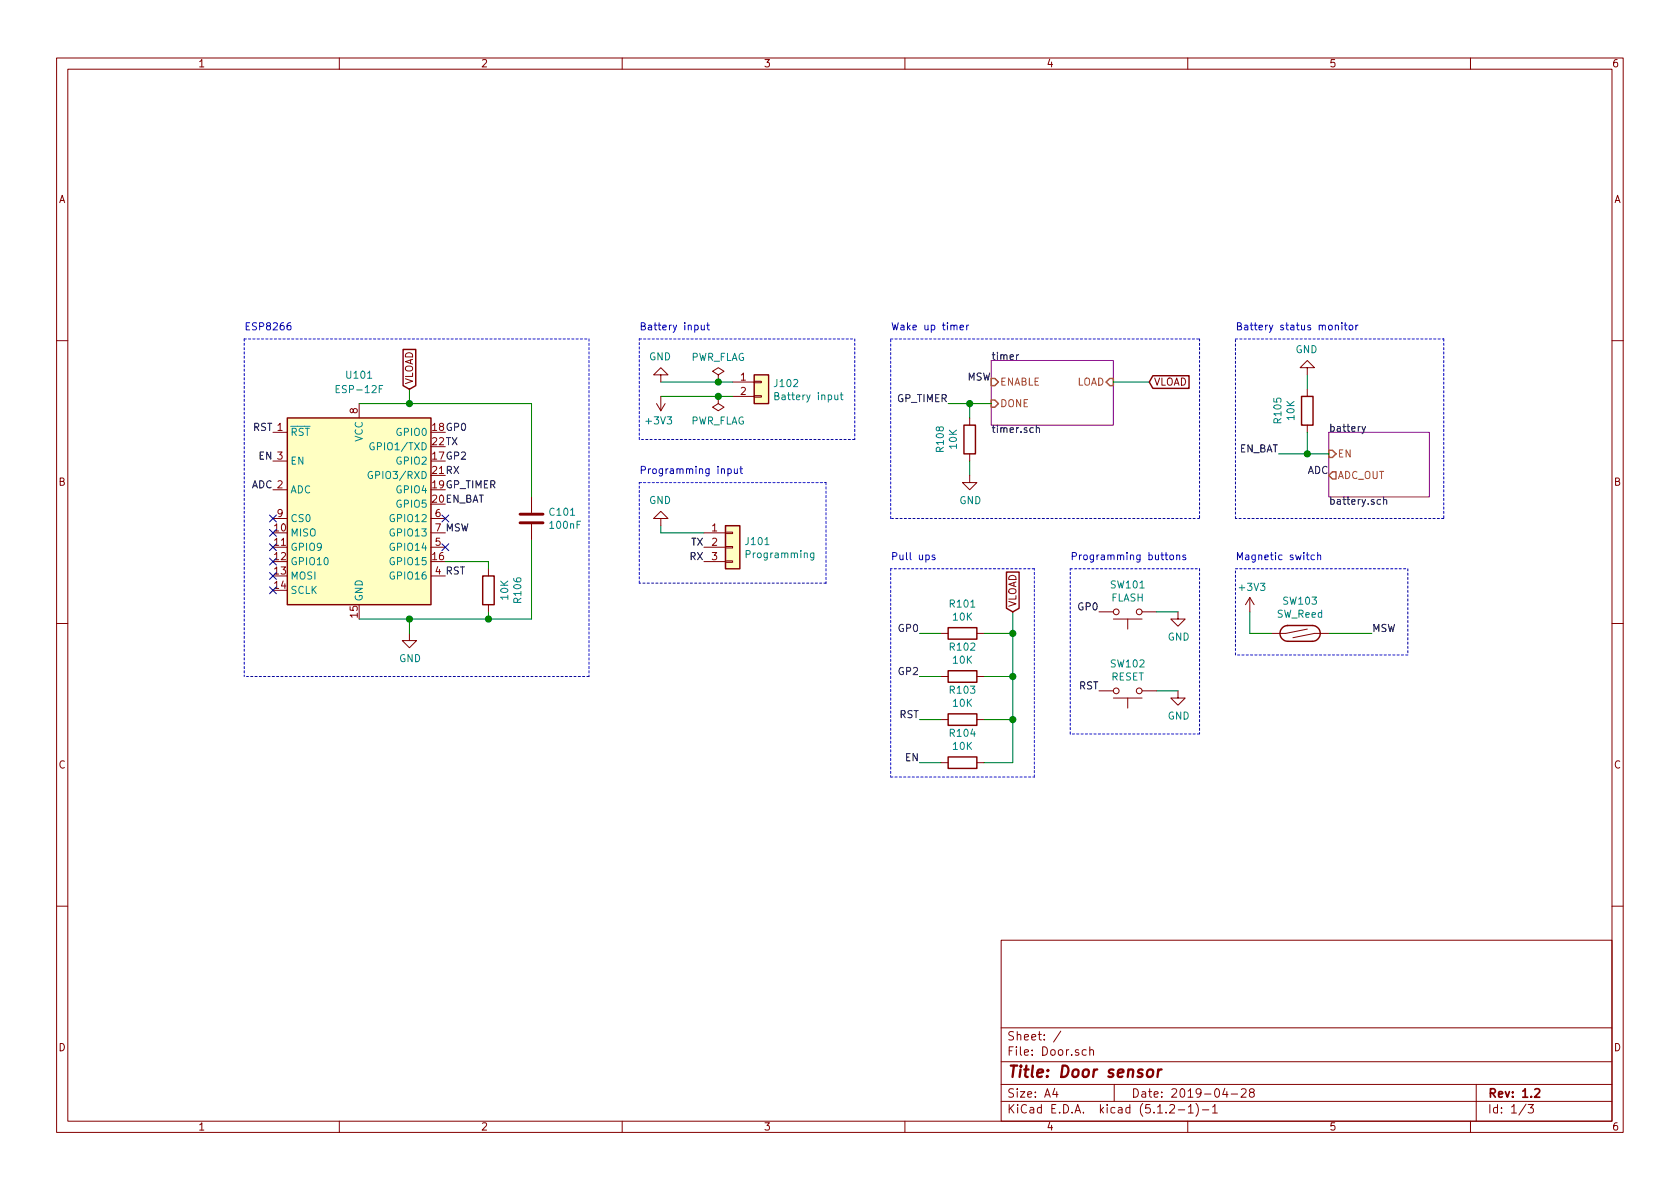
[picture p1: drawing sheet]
EESchema Schematic File Version 4
LIBS:Door-cache
EELAYER 29 0
EELAYER END
$Descr A4 11693 8268
encoding utf-8
Sheet 1 3
Title "Door sensor"
Date "2019-04-28"
Rev "1.2"
Comp ""
Comment1 ""
Comment2 ""
Comment3 ""
Comment4 ""
$EndDescr
$Sheet
S 9250 3000 700  450 
U 5CB299D3
F0 "battery" 50
F1 "battery.sch" 50
F2 "ADC_OUT" O L 9250 3300 50 
F3 "EN" I L 9250 3150 50 
$EndSheet
$Comp
L RF_Module:ESP-12F U101
U 1 1
P 2500 3600
F 0 "U101" H 2500 4600 50  0000 C CNN
F 1 "ESP-12F" H 2500 4500 50  0000 C CNN
F 2 "RF_Module:ESP-12E" H 2500 3600 50  0001 C CNN
F 3 "http://wiki.ai-thinker.com/_media/esp8266/esp8266_series_modules_user_manual_v1.1.pdf" H 2150 3700 50  0001 C CNN
	1    2500 3600
	1    0    0    -1  
$EndComp
$Comp
L Connector_Generic:Conn_01x03 J101
U 1 1
P 5100 3800
F 0 "J101" H 5180 3842 50  0000 L CNN
F 1 "Programming" H 5180 3751 50  0000 L CNN
F 2 "Connector_PinHeader_2.54mm:PinHeader_1x03_P2.54mm_Vertical" H 5100 3800 50  0001 C CNN
F 3 "~" H 5100 3800 50  0001 C CNN
	1    5100 3800
	1    0    0    -1  
$EndComp
Text Label 3100 3100 0    50   ~ 0
TX
Text Label 3100 3300 0    50   ~ 0
RX
Text Label 4900 3800 2    50   ~ 0
TX
Text Label 3100 3000 0    50   ~ 0
GP0
Text Label 3100 3200 0    50   ~ 0
GP2
Wire Wire Line
	2500 2800 2850 2800
$Comp
L power:GND #PWR0102
U 1 1
P 2850 4400
F 0 "#PWR0102" H 2850 4150 50  0001 C CNN
F 1 "GND" H 2855 4227 50  0000 C CNN
F 2 "" H 2850 4400 50  0001 C CNN
F 3 "" H 2850 4400 50  0001 C CNN
	1    2850 4400
	1    0    0    -1  
$EndComp
Wire Wire Line
	2500 4300 2850 4300
$Comp
L Device:R R101
U 1 1
P 6700 4400
F 0 "R101" V 6493 4400 50  0000 C CNN
F 1 "10K" V 6584 4400 50  0000 C CNN
F 2 "Resistor_SMD:R_0805_2012Metric" V 6630 4400 50  0001 C CNN
F 3 "~" H 6700 4400 50  0001 C CNN
	1    6700 4400
	0    1    1    0   
$EndComp
Wire Wire Line
	6850 4400 7050 4400
Wire Wire Line
	7050 4400 7050 4250
Wire Wire Line
	6550 4400 6400 4400
Text Label 6400 4400 2    50   ~ 0
GP0
$Comp
L Device:R R102
U 1 1
P 6700 4700
F 0 "R102" V 6493 4700 50  0000 C CNN
F 1 "10K" V 6584 4700 50  0000 C CNN
F 2 "Resistor_SMD:R_0805_2012Metric" V 6630 4700 50  0001 C CNN
F 3 "~" H 6700 4700 50  0001 C CNN
	1    6700 4700
	0    1    1    0   
$EndComp
Wire Wire Line
	6850 4700 7050 4700
Wire Wire Line
	7050 4700 7050 4400
Connection ~ 7050 4400
Wire Wire Line
	6550 4700 6400 4700
Text Label 6400 4700 2    50   ~ 0
GP2
$Comp
L Device:R R105
U 1 1
P 9100 2850
F 0 "R105" V 8893 2850 50  0000 C CNN
F 1 "10K" V 8984 2850 50  0000 C CNN
F 2 "Resistor_SMD:R_0805_2012Metric" V 9030 2850 50  0001 C CNN
F 3 "~" H 9100 2850 50  0001 C CNN
	1    9100 2850
	1    0    0    -1  
$EndComp
$Comp
L Connector_Generic:Conn_01x02 J102
U 1 1
P 5300 2650
F 0 "J102" H 5380 2642 50  0000 L CNN
F 1 "Battery input" H 5380 2551 50  0000 L CNN
F 2 "ViktorStiskala:PH_MPT_0,5_2-2,54" H 5300 2650 50  0001 C CNN
F 3 "~" H 5300 2650 50  0001 C CNN
	1    5300 2650
	1    0    0    -1  
$EndComp
$Comp
L power:PWR_FLAG #FLG0102
U 1 1
P 5000 2650
F 0 "#FLG0102" H 5000 2725 50  0001 C CNN
F 1 "PWR_FLAG" H 5000 2824 50  0000 C CNN
F 2 "" H 5000 2650 50  0001 C CNN
F 3 "~" H 5000 2650 50  0001 C CNN
	1    5000 2650
	1    0    0    -1  
$EndComp
Text Label 1900 3000 2    50   ~ 0
RST
Connection ~ 7050 4700
Text Label 6400 5000 2    50   ~ 0
RST
Text Notes 6200 3900 0    50   ~ 0
Pull ups
Text Notes 4450 2300 0    50   ~ 0
Battery input
$Comp
L Device:R R106
U 1 1
P 3400 4100
F 0 "R106" V 3193 4100 50  0000 C CNN
F 1 "10K" V 3284 4100 50  0000 C CNN
F 2 "Resistor_SMD:R_0805_2012Metric" V 3330 4100 50  0001 C CNN
F 3 "~" H 3400 4100 50  0001 C CNN
	1    3400 4100
	-1   0    0    1   
$EndComp
Text Notes 4450 3300 0    50   ~ 0
Programming input
$Comp
L Device:R R103
U 1 1
P 6700 5000
F 0 "R103" V 6493 5000 50  0000 C CNN
F 1 "10K" V 6584 5000 50  0000 C CNN
F 2 "Resistor_SMD:R_0805_2012Metric" V 6630 5000 50  0001 C CNN
F 3 "~" H 6700 5000 50  0001 C CNN
	1    6700 5000
	0    1    1    0   
$EndComp
Wire Wire Line
	6850 5000 7050 5000
Wire Wire Line
	6550 5000 6400 5000
Text Label 3100 4000 0    50   ~ 0
RST
Wire Wire Line
	2850 2800 3700 2800
Wire Wire Line
	3700 2800 3700 3450
Connection ~ 2850 2800
Wire Wire Line
	2850 2800 2850 2700
$Comp
L Device:C C101
U 1 1
P 3700 3600
F 0 "C101" H 3815 3646 50  0000 L CNN
F 1 "100nF" H 3815 3555 50  0000 L CNN
F 2 "Capacitor_SMD:C_0805_2012Metric" H 3738 3450 50  0001 C CNN
F 3 "~" H 3700 3600 50  0001 C CNN
	1    3700 3600
	1    0    0    -1  
$EndComp
Wire Wire Line
	2850 4300 3400 4300
Wire Wire Line
	3700 4300 3700 3750
Connection ~ 2850 4300
Wire Wire Line
	2850 4300 2850 4400
Text Label 1900 3400 2    50   ~ 0
ADC
Text Label 1900 3200 2    50   ~ 0
EN
Text Label 6400 5300 2    50   ~ 0
EN
$Comp
L Device:R R104
U 1 1
P 6700 5300
F 0 "R104" V 6493 5300 50  0000 C CNN
F 1 "10K" V 6584 5300 50  0000 C CNN
F 2 "Resistor_SMD:R_0805_2012Metric" V 6630 5300 50  0001 C CNN
F 3 "~" H 6700 5300 50  0001 C CNN
	1    6700 5300
	0    1    1    0   
$EndComp
Wire Wire Line
	6850 5300 7050 5300
Wire Wire Line
	6550 5300 6400 5300
NoConn ~ 1900 3600
NoConn ~ 1900 3700
NoConn ~ 1900 4000
NoConn ~ 1900 4100
Text Label 3100 3500 0    50   ~ 0
EN_BAT
Wire Wire Line
	4600 2750 5000 2750
$Comp
L power:PWR_FLAG #FLG0103
U 1 1
P 5000 2750
F 0 "#FLG0103" H 5000 2825 50  0001 C CNN
F 1 "PWR_FLAG" H 5000 2924 50  0000 C CNN
F 2 "" H 5000 2750 50  0001 C CNN
F 3 "~" H 5000 2750 50  0001 C CNN
	1    5000 2750
	-1   0    0    1   
$EndComp
Connection ~ 5000 2750
Wire Wire Line
	5000 2750 5100 2750
Text Label 4900 3900 2    50   ~ 0
RX
Wire Wire Line
	4900 3700 4600 3700
Wire Wire Line
	4600 3700 4600 3650
Connection ~ 5000 2650
Wire Wire Line
	5000 2650 4600 2650
Wire Wire Line
	5100 2650 5000 2650
$Comp
L power:GND #PWR0103
U 1 1
P 4600 3650
F 0 "#PWR0103" H 4600 3400 50  0001 C CNN
F 1 "GND" H 4605 3477 50  0000 C CNN
F 2 "" H 4600 3650 50  0001 C CNN
F 3 "" H 4600 3650 50  0001 C CNN
	1    4600 3650
	-1   0    0    1   
$EndComp
$Comp
L power:+3V3 #PWR0106
U 1 1
P 4600 2750
F 0 "#PWR0106" H 4600 2600 50  0001 C CNN
F 1 "+3V3" H 4615 2923 50  0000 C CNN
F 2 "" H 4600 2750 50  0001 C CNN
F 3 "" H 4600 2750 50  0001 C CNN
	1    4600 2750
	-1   0    0    1   
$EndComp
Wire Wire Line
	7050 4700 7050 5000
Text Label 8900 3150 2    50   ~ 0
EN_BAT
NoConn ~ 1900 3800
NoConn ~ 1900 3900
Connection ~ 7050 5000
Wire Wire Line
	7050 5000 7050 5300
Text Label 9250 3300 2    50   ~ 0
ADC
$Sheet
S 6900 2500 850  450 
U 5CB41891
F0 "timer" 50
F1 "timer.sch" 50
F2 "DONE" I L 6900 2800 50 
F3 "ENABLE" I L 6900 2650 50 
F4 "LOAD" I R 7750 2650 50 
$EndSheet
Text Label 3100 3400 0    50   ~ 0
GP_TIMER
Text Label 6600 2800 2    50   ~ 0
GP_TIMER
Text Label 6900 2650 2    50   ~ 0
MSW
Text Label 3100 3700 0    50   ~ 0
MSW
$Comp
L power:GND #PWR0101
U 1 1
P 4600 2650
F 0 "#PWR0101" H 4600 2400 50  0001 C CNN
F 1 "GND" H 4605 2477 50  0000 C CNN
F 2 "" H 4600 2650 50  0001 C CNN
F 3 "" H 4600 2650 50  0001 C CNN
	1    4600 2650
	-1   0    0    1   
$EndComp
Text GLabel 2850 2700 1    50   Input ~ 0
VLOAD
Text GLabel 7050 4250 1    50   Input ~ 0
VLOAD
NoConn ~ 3100 3600
NoConn ~ 3100 3800
Text GLabel 8000 2650 2    50   Input ~ 0
VLOAD
Wire Wire Line
	7750 2650 8000 2650
Wire Wire Line
	3400 4250 3400 4300
Connection ~ 3400 4300
Wire Wire Line
	3400 4300 3700 4300
Wire Wire Line
	3400 3950 3400 3900
Wire Wire Line
	3400 3900 3100 3900
$Comp
L Device:R R108
U 1 1
P 6750 3050
F 0 "R108" V 6543 3050 50  0000 C CNN
F 1 "10K" V 6634 3050 50  0000 C CNN
F 2 "Resistor_SMD:R_0805_2012Metric" V 6680 3050 50  0001 C CNN
F 3 "~" H 6750 3050 50  0001 C CNN
	1    6750 3050
	1    0    0    -1  
$EndComp
Wire Wire Line
	6750 2800 6750 2900
Wire Wire Line
	6750 2800 6900 2800
Wire Wire Line
	6600 2800 6750 2800
Connection ~ 6750 2800
Wire Wire Line
	6750 3200 6750 3300
$Comp
L power:GND #PWR0104
U 1 1
P 6750 3300
F 0 "#PWR0104" H 6750 3050 50  0001 C CNN
F 1 "GND" H 6755 3127 50  0000 C CNN
F 2 "" H 6750 3300 50  0001 C CNN
F 3 "" H 6750 3300 50  0001 C CNN
	1    6750 3300
	1    0    0    -1  
$EndComp
Wire Wire Line
	9250 3150 9100 3150
Wire Wire Line
	9100 3150 9100 3000
Wire Wire Line
	9100 3150 8900 3150
Connection ~ 9100 3150
$Comp
L power:GND #PWR0105
U 1 1
P 9100 2600
F 0 "#PWR0105" H 9100 2350 50  0001 C CNN
F 1 "GND" H 9105 2427 50  0000 C CNN
F 2 "" H 9100 2600 50  0001 C CNN
F 3 "" H 9100 2600 50  0001 C CNN
	1    9100 2600
	-1   0    0    1   
$EndComp
Wire Wire Line
	9100 2600 9100 2700
Wire Notes Line
	6200 3950 6200 5400
Wire Notes Line
	6200 5400 7200 5400
Wire Notes Line
	7200 5400 7200 3950
Wire Notes Line
	7200 3950 6200 3950
Wire Notes Line
	8600 2350 10050 2350
Wire Notes Line
	10050 2350 10050 3600
Wire Notes Line
	10050 3600 8600 3600
Wire Notes Line
	8600 3600 8600 2350
Text Notes 8600 2300 0    50   ~ 0
Battery status monitor
Wire Notes Line
	6200 2350 8350 2350
Wire Notes Line
	8350 2350 8350 3600
Wire Notes Line
	8350 3600 6200 3600
Wire Notes Line
	6200 3600 6200 2350
Text Notes 6200 2300 0    50   ~ 0
Wake up timer
Wire Notes Line
	5750 3350 5750 4050
Wire Notes Line
	5750 4050 4450 4050
Wire Notes Line
	4450 4050 4450 3350
Wire Notes Line
	4450 3350 5750 3350
Wire Notes Line
	4450 2350 5950 2350
Wire Notes Line
	5950 2350 5950 3050
Wire Notes Line
	5950 3050 4450 3050
Wire Notes Line
	4450 3050 4450 2350
Wire Notes Line
	1700 2350 4100 2350
Wire Notes Line
	4100 2350 4100 4700
Wire Notes Line
	4100 4700 1700 4700
Wire Notes Line
	1700 2350 1700 4700
Text Notes 1700 2300 0    50   ~ 0
ESP8266
$Comp
L Switch:SW_Push SW101
U 1 1
P 7850 4250
F 0 "SW101" H 7850 4065 50  0000 C CNN
F 1 "FLASH" H 7850 4156 50  0000 C CNN
F 2 "Button_Switch_SMD:SW_SPST_B3U-1000P" H 7850 4450 50  0001 C CNN
F 3 "" H 7850 4450 50  0001 C CNN
	1    7850 4250
	-1   0    0    1   
$EndComp
Text Label 7650 4250 2    50   ~ 0
GP0
$Comp
L power:GND #PWR0108
U 1 1
P 8200 4250
F 0 "#PWR0108" H 8200 4000 50  0001 C CNN
F 1 "GND" H 8205 4077 50  0000 C CNN
F 2 "" H 8200 4250 50  0001 C CNN
F 3 "" H 8200 4250 50  0001 C CNN
	1    8200 4250
	1    0    0    -1  
$EndComp
Wire Wire Line
	8050 4250 8200 4250
$Comp
L power:GND #PWR0109
U 1 1
P 8200 4800
F 0 "#PWR0109" H 8200 4550 50  0001 C CNN
F 1 "GND" H 8205 4627 50  0000 C CNN
F 2 "" H 8200 4800 50  0001 C CNN
F 3 "" H 8200 4800 50  0001 C CNN
	1    8200 4800
	1    0    0    -1  
$EndComp
Wire Wire Line
	8050 4800 8200 4800
Text Notes 7450 3900 0    50   ~ 0
Programming buttons
$Comp
L Switch:SW_Reed SW103
U 1 1
P 9050 4400
AR Path="/5CB49925" Ref="SW103"  Part="1" 
AR Path="/5CB41891/5CB49925" Ref="SW?"  Part="1" 
F 0 "SW103" H 9050 4178 50  0000 C CNN
F 1 "SW_Reed" H 9050 4269 50  0000 C CNN
F 2 "ViktorStiskala:PH_MPT_0,5_2-2,54" H 9050 4400 50  0001 C CNN
F 3 "" H 9050 4400 50  0001 C CNN
	1    9050 4400
	-1   0    0    1   
$EndComp
$Comp
L power:+3V3 #PWR0110
U 1 1
P 8700 4250
F 0 "#PWR0110" H 8700 4100 50  0001 C CNN
F 1 "+3V3" H 8715 4423 50  0000 C CNN
F 2 "" H 8700 4250 50  0001 C CNN
F 3 "" H 8700 4250 50  0001 C CNN
	1    8700 4250
	1    0    0    -1  
$EndComp
Wire Wire Line
	8700 4250 8700 4400
Wire Wire Line
	8700 4400 8850 4400
Text Label 9550 4400 0    50   ~ 0
MSW
Wire Wire Line
	9250 4400 9550 4400
Text Notes 8600 3900 0    50   ~ 0
Magnetic switch
Text Label 7650 4800 2    50   ~ 0
RST
$Comp
L Switch:SW_Push SW102
U 1 1
P 7850 4800
F 0 "SW102" H 7850 4615 50  0000 C CNN
F 1 "RESET" H 7850 4706 50  0000 C CNN
F 2 "Button_Switch_SMD:SW_SPST_B3U-1000P" H 7850 5000 50  0001 C CNN
F 3 "" H 7850 5000 50  0001 C CNN
	1    7850 4800
	-1   0    0    1   
$EndComp
Wire Notes Line
	8350 3950 8350 5100
Wire Notes Line
	8350 5100 7450 5100
Wire Notes Line
	7450 5100 7450 3950
Wire Notes Line
	7450 3950 8350 3950
Wire Notes Line
	8600 3950 9800 3950
Wire Notes Line
	9800 3950 9800 4550
Wire Notes Line
	9800 4550 8600 4550
Wire Notes Line
	8600 4550 8600 3950
$EndSCHEMATC
